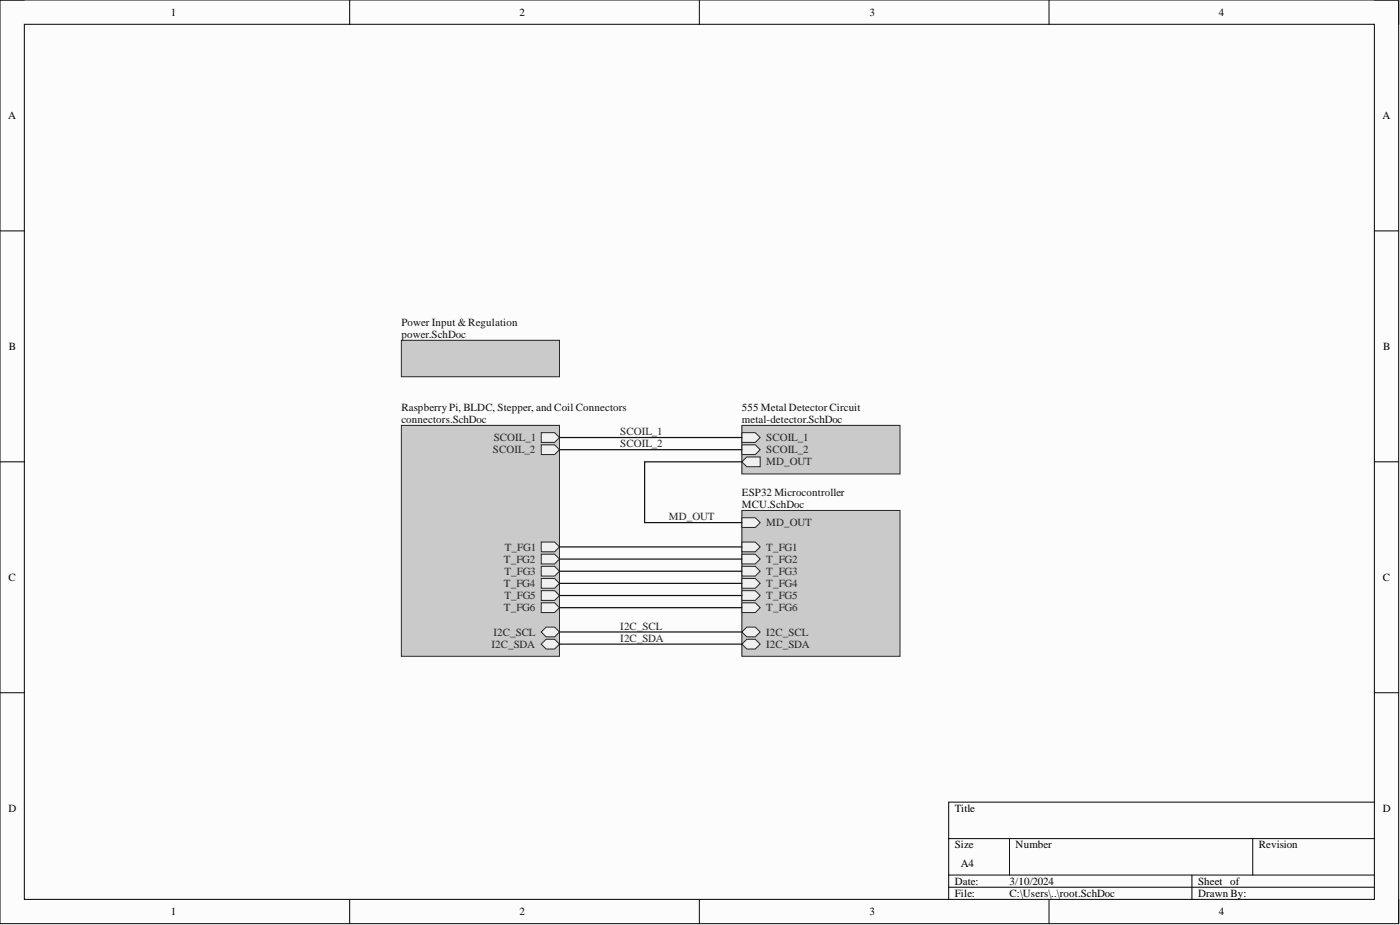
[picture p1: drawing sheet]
<svg xmlns="http://www.w3.org/2000/svg" width="292mm" height="193mm" viewBox="0 0 292 193" stroke-linecap="round" stroke-linejoin="round" font-family="sans-serif">
<path d="M0 0h291.8v192.7h-291.8z" fill-rule="evenodd" fill="#fcfcfc"/>
<path d="M0 0h291.8v192.7h-291.8z" fill="none" stroke="#000" stroke-width=".21"/>
<path d="M5.1 5.1h281.7v182.5h-281.7z" fill-rule="evenodd" fill="#fcfcfc"/>
<g fill="none" stroke="#000" stroke-width=".21">
<path d="M0 0h5.1M73 0v5.1M145.9 0v5.1M218.9 0v5.1M286.8 0h5v5.1M5.1 5.1h281.7v182.5h-281.7zM0 48.2h5.1M286.8 48.2h5M0 96.3h5.1M286.8 96.3h5M0 144.5h5.1M286.8 144.5h5"/>
<path d="M197.9 174.9h88.9M210.6 174.9v7.7M261.4 174.9v7.7M286.8 167.3h-88.9v20.3M73 187.6v5.1M145.9 187.6v5.1M197.9 182.6h88.9M197.9 185.1h88.9M218.9 187.6v5.1M248.7 182.6v5M291.8 187.6v5.1"/>
</g>
<path d="M83.7 71h33v7.6h-33z" fill-rule="evenodd" fill="#cacaca"/>
<path d="M83.7 71h33v7.6h-33z" fill="none" stroke="#262626" stroke-width=".21"/>
<path d="M83.7 88.7h33v48.2h-33z" fill-rule="evenodd" fill="#cacaca"/>
<path d="M83.7 88.7h33v48.2h-33z" fill="none" stroke="#262626" stroke-width=".21"/>
<path d="M112.9 90.3h2.8l1 1-1 1h-2.8z" fill-rule="evenodd" fill="#f0f0f0"/>
<path d="M112.9 90.3h2.8l1 1-1 1h-2.8z" fill="none" stroke="#262626" stroke-width=".21"/>
<path d="M112.9 92.8h2.8l1 1-1 1h-2.8z" fill-rule="evenodd" fill="#f0f0f0"/>
<path d="M112.9 92.8h2.8l1 1-1 1h-2.8z" fill="none" stroke="#262626" stroke-width=".21"/>
<path d="M112.9 131.8l1-1h1.8l1 1-1 1.1h-1.8z" fill-rule="evenodd" fill="#f0f0f0"/>
<path d="M112.9 131.8l1-1h1.8l1 1-1 1.1h-1.8z" fill="none" stroke="#262626" stroke-width=".21"/>
<path d="M112.9 134.4l1-1h1.8l1 1-1 1h-1.8z" fill-rule="evenodd" fill="#f0f0f0"/>
<path d="M112.9 134.4l1-1h1.8l1 1-1 1h-1.8z" fill="none" stroke="#262626" stroke-width=".21"/>
<path d="M112.9 113.1h2.8l1 1-1 1h-2.8z" fill-rule="evenodd" fill="#f0f0f0"/>
<path d="M112.9 113.1h2.8l1 1-1 1h-2.8z" fill="none" stroke="#262626" stroke-width=".21"/>
<path d="M112.9 115.6h2.8l1 1-1 1h-2.8z" fill-rule="evenodd" fill="#f0f0f0"/>
<path d="M112.9 115.6h2.8l1 1-1 1h-2.8z" fill="none" stroke="#262626" stroke-width=".21"/>
<path d="M112.9 118.2h2.8l1 1-1 1h-2.8z" fill-rule="evenodd" fill="#f0f0f0"/>
<path d="M112.9 118.2h2.8l1 1-1 1h-2.8z" fill="none" stroke="#262626" stroke-width=".21"/>
<path d="M112.9 120.7h2.8l1 1-1 1h-2.8z" fill-rule="evenodd" fill="#f0f0f0"/>
<path d="M112.9 120.7h2.8l1 1-1 1h-2.8z" fill="none" stroke="#262626" stroke-width=".21"/>
<path d="M112.9 123.2h2.8l1 1-1 1.1h-2.8z" fill-rule="evenodd" fill="#f0f0f0"/>
<path d="M112.9 123.2h2.8l1 1-1 1.1h-2.8z" fill="none" stroke="#262626" stroke-width=".21"/>
<path d="M112.9 125.8h2.8l1 1-1 1h-2.8z" fill-rule="evenodd" fill="#f0f0f0"/>
<path d="M112.9 125.8h2.8l1 1-1 1h-2.8z" fill="none" stroke="#262626" stroke-width=".21"/>
<path d="M154.8 88.7h33v10.2h-33z" fill-rule="evenodd" fill="#cacaca"/>
<path d="M154.8 88.7h33v10.2h-33z" fill="none" stroke="#262626" stroke-width=".21"/>
<path d="M154.8 92.8h2.8l1 1-1 1h-2.8z" fill-rule="evenodd" fill="#f0f0f0"/>
<path d="M154.8 92.8h2.8l1 1-1 1h-2.8z" fill="none" stroke="#262626" stroke-width=".21"/>
<path d="M154.8 96.3l1-1h2.8v2.1h-2.8z" fill-rule="evenodd" fill="#f0f0f0"/>
<path d="M154.8 96.3l1-1h2.8v2.1h-2.8z" fill="none" stroke="#262626" stroke-width=".21"/>
<path d="M154.8 90.3h2.8l1 1-1 1h-2.8z" fill-rule="evenodd" fill="#f0f0f0"/>
<path d="M154.8 90.3h2.8l1 1-1 1h-2.8z" fill="none" stroke="#262626" stroke-width=".21"/>
<path d="M154.8 106.5h33v30.4h-33z" fill-rule="evenodd" fill="#cacaca"/>
<path d="M154.8 106.5h33v30.4h-33z" fill="none" stroke="#262626" stroke-width=".21"/>
<path d="M154.8 108h2.8l1 1-1 1h-2.8z" fill-rule="evenodd" fill="#f0f0f0"/>
<path d="M154.8 108h2.8l1 1-1 1h-2.8z" fill="none" stroke="#262626" stroke-width=".21"/>
<path d="M154.8 131.8l1-1h1.8l1 1-1 1.1h-1.8z" fill-rule="evenodd" fill="#f0f0f0"/>
<path d="M154.8 131.8l1-1h1.8l1 1-1 1.1h-1.8z" fill="none" stroke="#262626" stroke-width=".21"/>
<path d="M154.8 134.4l1-1h1.8l1 1-1 1h-1.8z" fill-rule="evenodd" fill="#f0f0f0"/>
<path d="M154.8 134.4l1-1h1.8l1 1-1 1h-1.8z" fill="none" stroke="#262626" stroke-width=".21"/>
<path d="M154.8 113.1h2.8l1 1-1 1h-2.8z" fill-rule="evenodd" fill="#f0f0f0"/>
<path d="M154.8 113.1h2.8l1 1-1 1h-2.8z" fill="none" stroke="#262626" stroke-width=".21"/>
<path d="M154.8 115.6h2.8l1 1-1 1h-2.8z" fill-rule="evenodd" fill="#f0f0f0"/>
<path d="M154.8 115.6h2.8l1 1-1 1h-2.8z" fill="none" stroke="#262626" stroke-width=".21"/>
<path d="M154.8 118.2h2.8l1 1-1 1h-2.8z" fill-rule="evenodd" fill="#f0f0f0"/>
<path d="M154.8 118.2h2.8l1 1-1 1h-2.8z" fill="none" stroke="#262626" stroke-width=".21"/>
<path d="M154.8 120.7h2.8l1 1-1 1h-2.8z" fill-rule="evenodd" fill="#f0f0f0"/>
<path d="M154.8 120.7h2.8l1 1-1 1h-2.8z" fill="none" stroke="#262626" stroke-width=".21"/>
<path d="M154.8 123.2h2.8l1 1-1 1.1h-2.8z" fill-rule="evenodd" fill="#f0f0f0"/>
<path d="M154.8 123.2h2.8l1 1-1 1.1h-2.8z" fill="none" stroke="#262626" stroke-width=".21"/>
<path d="M154.8 125.8h2.8l1 1-1 1h-2.8z" fill-rule="evenodd" fill="#f0f0f0"/>
<path d="M154.8 125.8h2.8l1 1-1 1h-2.8z" fill="none" stroke="#262626" stroke-width=".21"/>
<path d="M116.7 91.3h38.1M116.7 93.8h38.1M154.8 96.3h-20.3v12.7h20.3M116.7 114.1h38.1M116.7 116.6h38.1M116.7 119.2h38.1M116.7 134.4h38.1M116.7 131.8h38.1M116.7 121.7h38.1M116.7 124.2h38.1M116.7 126.8h38.1" fill="none" stroke="#0e0e0e" stroke-width=".25"/>
<g font-size="2.3">
<text x="35.6" y="3.3">1</text>
<text x="108.4" y="3.3">2</text>
<text x="181.4" y="3.3">3</text>
<text x="254.3" y="3.3">4</text>
<text x="1.7" y="24.8">A</text>
<text x="288.4" y="24.8">A</text>
<text x="1.9" y="73">B</text>
<text x="288.6" y="73">B</text>
<text x="1.8" y="121.2">C</text>
<text x="288.5" y="121.2">C</text>
<text x="1.8" y="169.4">D</text>
<text x="199.2" y="169.4">Title</text>
<text x="288.5" y="169.4">D</text>
<text x="199.2" y="177">Size</text>
<text x="211.9" y="177">Number</text>
<text x="262.6" y="177">Revision</text>
<text x="199.2" y="184.6">Date:</text>
<text x="200.5" y="180.8">A4</text>
<text x="210.6" y="184.6">3/10/2024</text>
<text x="250" y="184.6">Sheet of</text>
<text x="35.6" y="190.9">1</text>
<text x="108.4" y="190.9">2</text>
<text x="181.4" y="190.9">3</text>
<text x="199.2" y="187.1">File:</text>
<text x="210.6" y="187.1">C:\Users\..\root.SchDoc</text>
<text x="250" y="187.1">Drawn By:</text>
<text x="254.3" y="190.9">4</text>
</g>
<g font-size="2.3" fill="#0e0e0e">
<text x="83.7" y="67.9">Power Input &amp; Regulation</text>
<text x="83.7" y="70.5">power.SchDoc</text>
<text x="83.7" y="85.7">Raspberry Pi, BLDC, Stepper, and Coil Connectors</text>
<text x="83.7" y="88.2">connectors.SchDoc</text>
<text x="154.8" y="85.7">555 Metal Detector Circuit</text>
<text x="154.8" y="88.2">metal-detector.SchDoc</text>
<text x="154.8" y="103.4">ESP32 Microcontroller</text>
<text x="154.8" y="106">MCU.SchDoc</text>
</g>
<g font-size="2.3" fill="#262626">
<text x="102.9" y="94.6">SCOIL_2</text>
<text x="103" y="92">SCOIL_1</text>
<text x="129.4" y="90.8">SCOIL_1</text>
<text x="129.4" y="93.3">SCOIL_2</text>
<text x="159.9" y="94.6">SCOIL_2</text>
<text x="159.9" y="92">SCOIL_1</text>
<text x="159.9" y="97.1">MD_OUT</text>
<text x="139.6" y="108.5">MD_OUT</text>
<text x="159.9" y="109.8">MD_OUT</text>
<text x="105.1" y="117.4">T_FG2</text>
<text x="105.2" y="119.9">T_FG3</text>
<text x="105.3" y="114.9">T_FG1</text>
<text x="159.9" y="114.9">T_FG1</text>
<text x="159.9" y="117.4">T_FG2</text>
<text x="159.9" y="119.9">T_FG3</text>
<text x="105.1" y="122.5">T_FG4</text>
<text x="105.2" y="125">T_FG5</text>
<text x="159.9" y="122.5">T_FG4</text>
<text x="159.9" y="125">T_FG5</text>
<text x="105.1" y="127.5">T_FG6</text>
<text x="129.4" y="131.3">I2C_SCL</text>
<text x="159.9" y="127.5">T_FG6</text>
<text x="102.5" y="135.1">I2C_SDA</text>
<text x="102.9" y="132.6">I2C_SCL</text>
<text x="129.4" y="133.9">I2C_SDA</text>
<text x="159.9" y="132.6">I2C_SCL</text>
<text x="159.9" y="135.1">I2C_SDA</text>
</g>
</svg>
